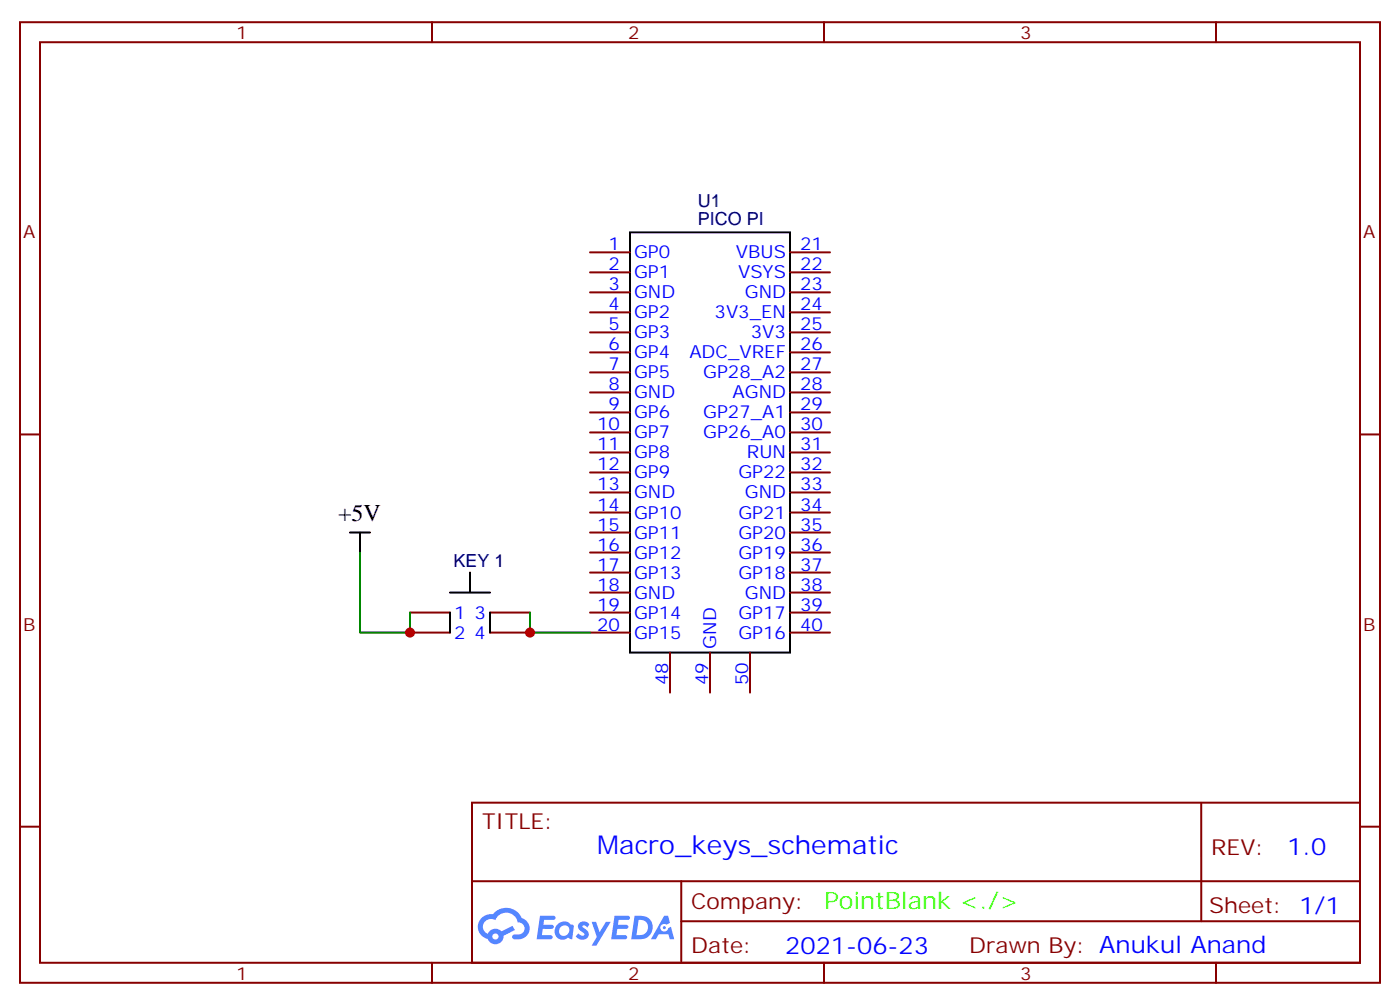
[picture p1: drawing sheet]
<svg xmlns="http://www.w3.org/2000/svg" width="247mm" height="177mm" viewBox="0 0 247 177" stroke-linecap="round" stroke-linejoin="round" font-family="sans-serif">
<g fill="none" stroke="#870000" stroke-width=".35">
<path d="M3.5 3.9h239.9v169.3h-239.9zM7.1 7.4h232.8v162.3h-232.8zM76.2 3.9v3.5M145.3 3.9v3.5M214.5 3.9v3.5M3.5 76.6h3.6M239.9 76.6h3.5M3.5 145.7h3.6M83.3 141.5h156.6v28.2h-156.6zM83.3 155.3h156.5M120.2 155.3v14.2M211.9 141.5v20.9"/>
<path d="M239.9 145.7h3.5M76.2 169.7v3.5M120.2 162.4h119.6M145.3 169.7v3.5M214.5 169.7v3.5"/>
</g>
<g fill="#5487ff">
<path d="M102.2 162.7a1.22 1.22 0 0 1 1.8 .2l-.4 .6a.47 .47 0 0 0-.4-.4 .47 .47 0 0 0-.5 .2l.1 .1a1.55 1.55 0 0 1 1 1.5 1.34 1.34 0 0 1-2.3 .2l.5-.6a.6 .6 0 0 0 .5 .5 .6 .6 0 0 0 .6-.3l-.2-.2a1.48 1.48 0 0 1-.9-1.4z"/>
<path d="M95.3 161.4h1.5a1.22 1.22 0 0 1 1.1 .2 .37 .37 0 0 1-.3 .6h-1.6l-.2 .8h1.6a.37 .37 0 0 1 .3 .4 .37 .37 0 0 1-.4 .4h-1.6l-.1 1.1h.7a1.15 1.15 0 0 1 1.1 .1 .36 .36 0 0 1-.3 .6h-2.4z"/>
<path d="M108.4 161.4h1.5a1.23 1.23 0 0 1 1.2 .2 .37 .37 0 0 1-.4 .6h-1.6l-.1 .8h1.5a.37 .37 0 0 1 .3 .4 .37 .37 0 0 1-.3 .4h-1.6l-.2 1.1h.8a1.15 1.15 0 0 1 1.1 .1 .36 .36 0 0 1-.3 .6h-2.5z"/>
<path d="M117.2 161.4h.6l.4 1.3-.6 .3a.69 .69 0 0 0-1.1 .3 .69 .69 0 0 0 .5 .9 .69 .69 0 0 0 .9-.6l.4-.2 .6 2.2h-.8l-.2-.9h-1.7l-.5 .9h-.9z"/>
<path d="M104.4 162.5h.7l.7 1.8 1.1-1.8h.8l-2.5 4.2h-.8l.9-1.5z"/>
<path d="M111.9 161.4l-.6 4.2h1.4a2.11 2.11 0 0 0 2.4-2.1 2.11 2.11 0 0 0-2.5-2.1zM112.6 162.2a1.39 1.39 0 0 1 1.7 1.4 1.39 1.39 0 0 1-1.8 1.3h-.2z"/>
<path d="M98.2 163.1a1.48 1.48 0 0 0-.1 1.9 1.48 1.48 0 0 0 1.9 .4l.2-.1 .7 .3 .3-2.3-.1-.3h-.5a1.49 1.49 0 0 0-2.4 .1zM98.9 163.4a.91 .91 0 0 1 1.5 .3 .91 .91 0 0 1-.8 1.3 .87 .87 0 0 1-1-.5 .87 .87 0 0 1 .3-1.1z"/>
<path d="M85 161.8a2.18 2.18 0 0 0 1 3.7 1.44 1.44 0 0 0 1.7 .9 1.44 1.44 0 0 0 1.1-1.4l2-1.1-.4-.7-1.9 1a1.47 1.47 0 0 0-2.5 .4 1.39 1.39 0 0 1-.6-1.9 1.39 1.39 0 0 1 2-.5 2.08 2.08 0 0 1 2.1-1.3 2.08 2.08 0 0 1 1.9 1.7 1.07 1.07 0 0 1 1.1 1 1.07 1.07 0 0 1-1 1.1h-.6a.43 .43 0 0 0-.6 .4 .43 .43 0 0 0 .4 .5 2.06 2.06 0 0 0 2.2-.7 2.06 2.06 0 0 0 .3-2.2l-.7-.7-.5-.2a2.98 2.98 0 0 0-5.1-.6l-1 .1zM86.8 165.1a.55 .55 0 0 1 1.1 0 .55 .55 0 0 1-1.1 0z"/>
<circle cx="117.2" cy="163.5" r=".26"/>
</g>
<path d="M111.1 41h28.2v74h-28.2zM61.7 93.9h3.6M63.5 93.9v3.5M79.4 108v3.5M82.9 100.9v3.6h-3.5M82.9 104.5h3.5M86.4 108v3.5" fill="none" stroke="#000" stroke-width=".35"/>
<g fill="none" stroke="#870000" stroke-width=".35">
<path d="M104.1 58.6h7M104.1 55.1h7M104.1 51.5h7M104.1 48h7M104.1 44.5h7M139.3 58.6h7.1M139.3 55.1h7.1M139.3 51.5h7.1M139.3 48h7.1M139.3 44.5h7.1M104.1 79.8h7M104.1 76.2h7"/>
<path d="M104.1 72.7h7M104.1 69.2h7M104.1 65.7h7M104.1 62.1h7M139.3 79.8h7.1M139.3 76.2h7.1M139.3 72.7h7.1M139.3 69.2h7.1M139.3 65.7h7.1M139.3 62.1h7.1M104.1 97.4h7M104.1 93.9h7"/>
<path d="M104.1 90.3h7M104.1 86.8h7M104.1 83.3h7M139.3 97.4h7.1M139.3 93.9h7.1M139.3 90.3h7.1M139.3 86.8h7.1M139.3 83.3h7.1M72.3 111.5h7.1M72.3 108h7.1M86.4 111.5h7.1M86.4 108h7.1"/>
<path d="M104.1 111.5h7M104.1 108h7M104.1 104.5h7M104.1 100.9h7M118.2 115v7.1M125.2 115v7.1M132.3 115v7.1M139.3 111.5h7.1M139.3 108h7.1M139.3 104.5h7.1M139.3 100.9h7.1"/>
</g>
<path d="M63.5 97.4v14.1h8.8v-3.5M93.5 108v3.5h10.6" fill="none" stroke="#008700" stroke-width=".35"/>
<g fill="#c00">
<circle cx="72.3" cy="111.5" r=".88"/>
<circle cx="93.5" cy="111.5" r=".88"/>
</g>
<text font-size="4.6" fill="#00f" x="105.3" y="150.5">Macro_keys_schematic</text>
<text font-size="4.2" x="59.6" y="91.8">+5V</text>
<g font-size="4.2" fill="#00f">
<text x="227.1" y="150.8">1.0</text>
<text x="138.5" y="168.1">2021-06-23</text>
</g>
<text font-size="4.2" fill="#3f0" x="145.4" y="160.3">PointBlank &lt;./&gt;</text>
<g font-size="3.9" fill="#800">
<text x="85" y="146.1">TITLE:</text>
<text x="213.6" y="150.8">REV:</text>
<text x="121.9" y="160.3">Company:</text>
<text x="213.3" y="160.9">Sheet: 1/1</text>
<text x="121.9" y="168">Date:</text>
<text x="171" y="168">Drawn By: Anukul Anand</text>
</g>
<g font-size="3.2" fill="#800">
<text x="41.6" y="6.9">1</text>
<text x="110.8" y="6.9">2</text>
<text x="179.9" y="6.9">3</text>
<text x="4.1" y="42">A</text>
<text x="240.4" y="42">A</text>
<text x="4.1" y="111.2">B</text>
<text x="240.4" y="111.2">B</text>
<text x="41.6" y="172.7">1</text>
<text x="110.8" y="172.7">2</text>
<text x="179.9" y="172.7">3</text>
</g>
<g font-size="3.2" fill="#000080">
<text x="123.1" y="39.7">PICO PI</text>
<text x="123.1" y="36.5">U1</text>
<text x="80" y="99.9">KEY 1</text>
</g>
<g font-size="3.2" fill="#00f">
<text x="107.3" y="44.1">1</text>
<text x="107.3" y="47.7">2</text>
<text x="111.8" y="45.5">GP0</text>
<text x="129.8" y="45.5">VBUS</text>
<text x="141.1" y="47.7">22</text>
<text x="141.1" y="44.1">21</text>
<text x="107.3" y="51.2">3</text>
<text x="111.8" y="49.1">GP1</text>
<text x="111.8" y="52.6">GND</text>
<text x="130.2" y="49.1">VSYS</text>
<text x="131.4" y="52.6">GND</text>
<text x="141.1" y="51.2">23</text>
<text x="107.3" y="58.2">5</text>
<text x="107.3" y="54.7">4</text>
<text x="111.8" y="59.7">GP3</text>
<text x="111.8" y="56.1">GP2</text>
<text x="126" y="56.1">3V3_EN</text>
<text x="132.4" y="59.7">3V3</text>
<text x="141.1" y="58.2">25</text>
<text x="141.1" y="54.7">24</text>
<text x="107.3" y="61.8">6</text>
<text x="107.3" y="65.3">7</text>
<text x="111.8" y="63.2">GP4</text>
<text x="121.6" y="63.2">ADC_VREF</text>
<text x="141.1" y="65.3">27</text>
<text x="141.1" y="61.8">26</text>
<text x="107.3" y="68.8">8</text>
<text x="111.8" y="66.7">GP5</text>
<text x="111.8" y="70.2">GND</text>
<text x="124" y="66.7">GP28_A2</text>
<text x="129.2" y="70.2">AGND</text>
<text x="141.1" y="68.8">28</text>
<text x="105.3" y="75.9">10</text>
<text x="107.3" y="72.4">9</text>
<text x="111.8" y="73.8">GP6</text>
<text x="111.8" y="77.3">GP7</text>
<text x="124" y="77.3">GP26_A0</text>
<text x="124" y="73.8">GP27_A1</text>
<text x="141.1" y="75.9">30</text>
<text x="141.1" y="72.4">29</text>
<text x="105.3" y="79.4">11</text>
<text x="105.3" y="82.9">12</text>
<text x="111.8" y="80.8">GP8</text>
<text x="131.7" y="80.8">RUN</text>
<text x="141.1" y="82.9">32</text>
<text x="141.1" y="79.4">31</text>
<text x="105.3" y="86.5">13</text>
<text x="105.3" y="90">14</text>
<text x="111.8" y="84.3">GP9</text>
<text x="111.8" y="87.9">GND</text>
<text x="130.2" y="84.3">GP22</text>
<text x="131.4" y="87.9">GND</text>
<text x="141.1" y="90">34</text>
<text x="141.1" y="86.5">33</text>
<text x="105.3" y="93.5">15</text>
<text x="111.8" y="91.4">GP10</text>
<text x="111.8" y="94.9">GP11</text>
<text x="130.2" y="94.9">GP20</text>
<text x="130.2" y="91.4">GP21</text>
<text x="141.1" y="93.5">35</text>
<text x="105.3" y="97">16</text>
<text x="105.3" y="100.6">17</text>
<text x="111.8" y="98.5">GP12</text>
<text x="111.8" y="102">GP13</text>
<text x="130.2" y="102">GP18</text>
<text x="130.2" y="98.5">GP19</text>
<text x="141.1" y="100.6">37</text>
<text x="141.1" y="97">36</text>
<text x="105.3" y="104.1">18</text>
<text x="105.3" y="107.6">19</text>
<text x="111.8" y="105.5">GND</text>
<text x="131.4" y="105.5">GND</text>
<text x="141.1" y="107.6">39</text>
<text x="141.1" y="104.1">38</text>
<text x="80.1" y="109">1</text>
<text x="80.1" y="112.6">2</text>
<text x="83.7" y="109">3</text>
<text x="83.7" y="112.6">4</text>
<text x="105.3" y="111.2">20</text>
<text x="111.8" y="109">GP14</text>
<text x="111.8" y="112.6">GP15</text>
<text x="130.2" y="112.6">GP16</text>
<text x="130.2" y="109">GP17</text>
<text x="141.1" y="111.2">40</text>
<text x="126.3" y="114.3" transform="rotate(-90 126.3 114.3)">GND</text>
<text x="117.8" y="120.8" transform="rotate(-90 117.8 120.8)">48</text>
<text x="124.9" y="120.8" transform="rotate(-90 124.9 120.8)">49</text>
<text x="131.9" y="120.8" transform="rotate(-90 131.9 120.8)">50</text>
</g>
</svg>
